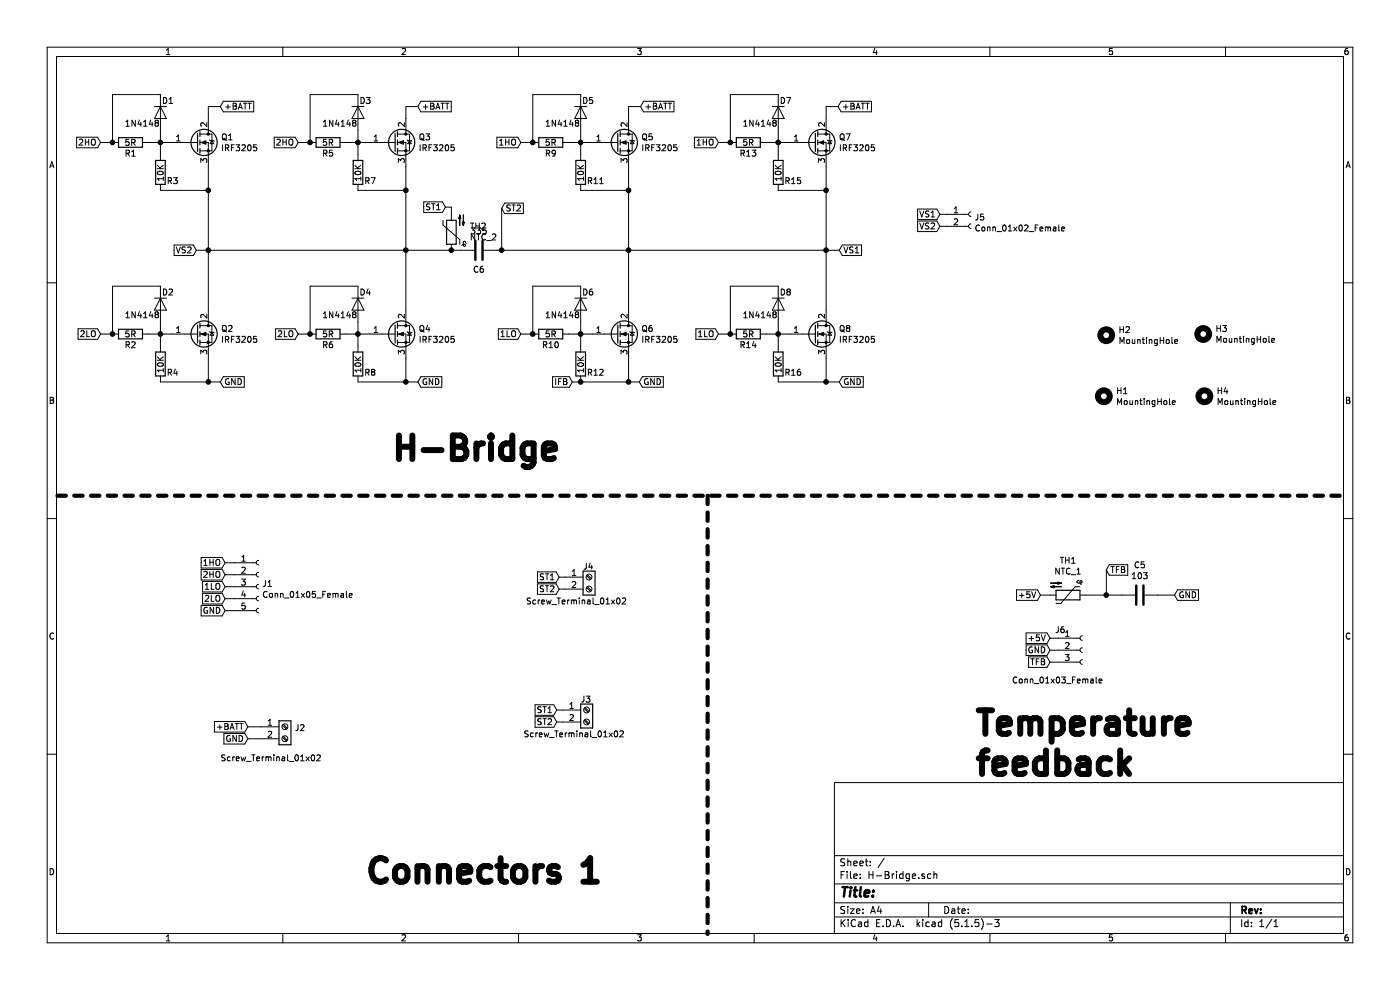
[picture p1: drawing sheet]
EESchema Schematic File Version 4
EELAYER 30 0
EELAYER END
$Descr A4 11693 8268
encoding utf-8
Sheet 1 1
Title ""
Date ""
Rev ""
Comp ""
Comment1 ""
Comment2 ""
Comment3 ""
Comment4 ""
$EndDescr
Connection ~ 940  1190
Wire Wire Line
	840  1190 940  1190
Text GLabel 840  1190 0    50   Input ~ 0
2HO
Wire Wire Line
	1740 890  1740 990 
Wire Wire Line
	1840 890  1740 890 
Text GLabel 1840 890  2    50   Input ~ 0
+BATT
Wire Wire Line
	940  790  1340 790 
Wire Wire Line
	940  1190 940  790 
Wire Wire Line
	1340 1190 1240 1190
$Comp
L Device:R R1
U 1 1
P 1090 1190
F 0 "R1" V 1180 1190 50  0000 C CNN
F 1 "5R" V 1090 1190 50  0000 C CNN
F 2 "Resistor_THT:R_Axial_DIN0207_L6.3mm_D2.5mm_P10.16mm_Horizontal" V 1020 1190 50  0001 C CNN
F 3 "~" H 1090 1190 50  0001 C CNN
	1    1090 1190
	0    1    1    0   
$EndComp
$Comp
L Transistor_FET:IRF3205 Q1
U 1 1
P 1640 1190
F 0 "Q1" H 1845 1236 50  0000 L CNN
F 1 "IRF3205" H 1845 1145 50  0000 L CNN
F 2 "Package_TO_SOT_THT:TO-220-3_Vertical" H 1890 1115 50  0001 L CIN
F 3 "http://www.irf.com/product-info/datasheets/data/irf3205.pdf" H 1640 1190 50  0001 L CNN
	1    1640 1190
	1    0    0    -1  
$EndComp
Wire Wire Line
	1340 1190 1440 1190
Wire Wire Line
	1740 1590 1740 1390
$Comp
L Diode:1N4148 D1
U 1 1
P 1340 940
F 0 "D1" V 1240 950 50  0000 L CNN
F 1 "1N4148" V 1430 640 50  0000 L CNN
F 2 "Diode_THT:D_DO-35_SOD27_P2.54mm_Vertical_KathodeUp" H 1340 765 50  0001 C CNN
F 3 "https://assets.nexperia.com/documents/data-sheet/1N4148_1N4448.pdf" H 1340 940 50  0001 C CNN
	1    1340 940 
	0    1    1    0   
$EndComp
$Comp
L Device:R R3
U 1 1
P 1340 1440
F 0 "R3" H 1390 1370 50  0000 L CNN
F 1 "10K" V 1340 1360 50  0000 L CNN
F 2 "Resistor_THT:R_Axial_DIN0207_L6.3mm_D2.5mm_P10.16mm_Horizontal" V 1270 1440 50  0001 C CNN
F 3 "~" H 1340 1440 50  0001 C CNN
	1    1340 1440
	1    0    0    -1  
$EndComp
Wire Wire Line
	1340 1290 1340 1190
Wire Wire Line
	1340 1590 1740 1590
Wire Wire Line
	1340 1090 1340 1190
Connection ~ 1340 1190
Connection ~ 2590 1190
Wire Wire Line
	2490 1190 2590 1190
Text GLabel 2490 1190 0    50   Input ~ 0
2HO
Wire Wire Line
	3390 890  3390 990 
Wire Wire Line
	3490 890  3390 890 
Text GLabel 3490 890  2    50   Input ~ 0
+BATT
Wire Wire Line
	2590 790  2990 790 
Wire Wire Line
	2590 1190 2590 790 
Wire Wire Line
	2990 1190 2890 1190
$Comp
L Device:R R5
U 1 1
P 2740 1190
F 0 "R5" V 2830 1190 50  0000 C CNN
F 1 "5R" V 2740 1190 50  0000 C CNN
F 2 "Resistor_THT:R_Axial_DIN0207_L6.3mm_D2.5mm_P10.16mm_Horizontal" V 2670 1190 50  0001 C CNN
F 3 "~" H 2740 1190 50  0001 C CNN
	1    2740 1190
	0    1    1    0   
$EndComp
$Comp
L Transistor_FET:IRF3205 Q3
U 1 1
P 3290 1190
F 0 "Q3" H 3495 1236 50  0000 L CNN
F 1 "IRF3205" H 3495 1145 50  0000 L CNN
F 2 "Package_TO_SOT_THT:TO-220-3_Vertical" H 3540 1115 50  0001 L CIN
F 3 "http://www.irf.com/product-info/datasheets/data/irf3205.pdf" H 3290 1190 50  0001 L CNN
	1    3290 1190
	1    0    0    -1  
$EndComp
Wire Wire Line
	2990 1190 3090 1190
Wire Wire Line
	3390 1590 3390 1390
$Comp
L Diode:1N4148 D3
U 1 1
P 2990 940
F 0 "D3" V 2890 950 50  0000 L CNN
F 1 "1N4148" V 3080 640 50  0000 L CNN
F 2 "Diode_THT:D_DO-35_SOD27_P2.54mm_Vertical_KathodeUp" H 2990 765 50  0001 C CNN
F 3 "https://assets.nexperia.com/documents/data-sheet/1N4148_1N4448.pdf" H 2990 940 50  0001 C CNN
	1    2990 940 
	0    1    1    0   
$EndComp
$Comp
L Device:R R7
U 1 1
P 2990 1440
F 0 "R7" H 3040 1370 50  0000 L CNN
F 1 "10K" V 2990 1360 50  0000 L CNN
F 2 "Resistor_THT:R_Axial_DIN0207_L6.3mm_D2.5mm_P10.16mm_Horizontal" V 2920 1440 50  0001 C CNN
F 3 "~" H 2990 1440 50  0001 C CNN
	1    2990 1440
	1    0    0    -1  
$EndComp
Wire Wire Line
	2990 1290 2990 1190
Wire Wire Line
	2990 1590 3390 1590
Wire Wire Line
	2990 1090 2990 1190
Connection ~ 2990 1190
Connection ~ 4450 1190
Wire Wire Line
	4350 1190 4450 1190
Text GLabel 4350 1190 0    50   Input ~ 0
1HO
Wire Wire Line
	5250 890  5250 990 
Wire Wire Line
	5350 890  5250 890 
Text GLabel 5350 890  2    50   Input ~ 0
+BATT
Wire Wire Line
	4450 790  4850 790 
Wire Wire Line
	4450 1190 4450 790 
Wire Wire Line
	4850 1190 4750 1190
$Comp
L Device:R R9
U 1 1
P 4600 1190
F 0 "R9" V 4690 1190 50  0000 C CNN
F 1 "5R" V 4600 1190 50  0000 C CNN
F 2 "Resistor_THT:R_Axial_DIN0207_L6.3mm_D2.5mm_P10.16mm_Horizontal" V 4530 1190 50  0001 C CNN
F 3 "~" H 4600 1190 50  0001 C CNN
	1    4600 1190
	0    1    1    0   
$EndComp
$Comp
L Transistor_FET:IRF3205 Q5
U 1 1
P 5150 1190
F 0 "Q5" H 5355 1236 50  0000 L CNN
F 1 "IRF3205" H 5355 1145 50  0000 L CNN
F 2 "Package_TO_SOT_THT:TO-220-3_Vertical" H 5400 1115 50  0001 L CIN
F 3 "http://www.irf.com/product-info/datasheets/data/irf3205.pdf" H 5150 1190 50  0001 L CNN
	1    5150 1190
	1    0    0    -1  
$EndComp
Wire Wire Line
	4850 1190 4950 1190
Wire Wire Line
	5250 1590 5250 1390
$Comp
L Diode:1N4148 D5
U 1 1
P 4850 940
F 0 "D5" V 4750 950 50  0000 L CNN
F 1 "1N4148" V 4940 640 50  0000 L CNN
F 2 "Diode_THT:D_DO-35_SOD27_P2.54mm_Vertical_KathodeUp" H 4850 765 50  0001 C CNN
F 3 "https://assets.nexperia.com/documents/data-sheet/1N4148_1N4448.pdf" H 4850 940 50  0001 C CNN
	1    4850 940 
	0    1    1    0   
$EndComp
$Comp
L Device:R R11
U 1 1
P 4850 1440
F 0 "R11" H 4900 1370 50  0000 L CNN
F 1 "10K" V 4850 1360 50  0000 L CNN
F 2 "Resistor_THT:R_Axial_DIN0207_L6.3mm_D2.5mm_P10.16mm_Horizontal" V 4780 1440 50  0001 C CNN
F 3 "~" H 4850 1440 50  0001 C CNN
	1    4850 1440
	1    0    0    -1  
$EndComp
Wire Wire Line
	4850 1290 4850 1190
Wire Wire Line
	4850 1590 5250 1590
Wire Wire Line
	4850 1090 4850 1190
Connection ~ 4850 1190
Connection ~ 6100 1190
Wire Wire Line
	6000 1190 6100 1190
Text GLabel 6000 1190 0    50   Input ~ 0
1HO
Wire Wire Line
	6900 890  6900 990 
Wire Wire Line
	7000 890  6900 890 
Text GLabel 7000 890  2    50   Input ~ 0
+BATT
Wire Wire Line
	6100 790  6500 790 
Wire Wire Line
	6100 1190 6100 790 
Wire Wire Line
	6500 1190 6400 1190
$Comp
L Device:R R13
U 1 1
P 6250 1190
F 0 "R13" V 6340 1190 50  0000 C CNN
F 1 "5R" V 6250 1190 50  0000 C CNN
F 2 "Resistor_THT:R_Axial_DIN0207_L6.3mm_D2.5mm_P10.16mm_Horizontal" V 6180 1190 50  0001 C CNN
F 3 "~" H 6250 1190 50  0001 C CNN
	1    6250 1190
	0    1    1    0   
$EndComp
$Comp
L Transistor_FET:IRF3205 Q7
U 1 1
P 6800 1190
F 0 "Q7" H 7005 1236 50  0000 L CNN
F 1 "IRF3205" H 7005 1145 50  0000 L CNN
F 2 "Package_TO_SOT_THT:TO-220-3_Vertical" H 7050 1115 50  0001 L CIN
F 3 "http://www.irf.com/product-info/datasheets/data/irf3205.pdf" H 6800 1190 50  0001 L CNN
	1    6800 1190
	1    0    0    -1  
$EndComp
Wire Wire Line
	6500 1190 6600 1190
Wire Wire Line
	6900 1590 6900 1390
$Comp
L Diode:1N4148 D7
U 1 1
P 6500 940
F 0 "D7" V 6400 950 50  0000 L CNN
F 1 "1N4148" V 6590 640 50  0000 L CNN
F 2 "Diode_THT:D_DO-35_SOD27_P2.54mm_Vertical_KathodeUp" H 6500 765 50  0001 C CNN
F 3 "https://assets.nexperia.com/documents/data-sheet/1N4148_1N4448.pdf" H 6500 940 50  0001 C CNN
	1    6500 940 
	0    1    1    0   
$EndComp
$Comp
L Device:R R15
U 1 1
P 6500 1440
F 0 "R15" H 6550 1370 50  0000 L CNN
F 1 "10K" V 6500 1360 50  0000 L CNN
F 2 "Resistor_THT:R_Axial_DIN0207_L6.3mm_D2.5mm_P10.16mm_Horizontal" V 6430 1440 50  0001 C CNN
F 3 "~" H 6500 1440 50  0001 C CNN
	1    6500 1440
	1    0    0    -1  
$EndComp
Wire Wire Line
	6500 1290 6500 1190
Wire Wire Line
	6500 1590 6900 1590
Wire Wire Line
	6500 1090 6500 1190
Connection ~ 6500 1190
Connection ~ 940  2790
Wire Wire Line
	840  2790 940  2790
Text GLabel 840  2790 0    50   Input ~ 0
2LO
Wire Wire Line
	940  2390 1340 2390
Wire Wire Line
	940  2790 940  2390
Wire Wire Line
	1340 2790 1240 2790
$Comp
L Device:R R2
U 1 1
P 1090 2790
F 0 "R2" V 1180 2790 50  0000 C CNN
F 1 "5R" V 1090 2790 50  0000 C CNN
F 2 "Resistor_THT:R_Axial_DIN0207_L6.3mm_D2.5mm_P10.16mm_Horizontal" V 1020 2790 50  0001 C CNN
F 3 "~" H 1090 2790 50  0001 C CNN
	1    1090 2790
	0    1    1    0   
$EndComp
$Comp
L Transistor_FET:IRF3205 Q2
U 1 1
P 1640 2790
F 0 "Q2" H 1845 2836 50  0000 L CNN
F 1 "IRF3205" H 1845 2745 50  0000 L CNN
F 2 "Package_TO_SOT_THT:TO-220-3_Vertical" H 1890 2715 50  0001 L CIN
F 3 "http://www.irf.com/product-info/datasheets/data/irf3205.pdf" H 1640 2790 50  0001 L CNN
	1    1640 2790
	1    0    0    -1  
$EndComp
Wire Wire Line
	1340 2790 1440 2790
Wire Wire Line
	1740 3190 1740 2990
$Comp
L Diode:1N4148 D2
U 1 1
P 1340 2540
F 0 "D2" V 1240 2550 50  0000 L CNN
F 1 "1N4148" V 1430 2240 50  0000 L CNN
F 2 "Diode_THT:D_DO-35_SOD27_P2.54mm_Vertical_KathodeUp" H 1340 2365 50  0001 C CNN
F 3 "https://assets.nexperia.com/documents/data-sheet/1N4148_1N4448.pdf" H 1340 2540 50  0001 C CNN
	1    1340 2540
	0    1    1    0   
$EndComp
$Comp
L Device:R R4
U 1 1
P 1340 3040
F 0 "R4" H 1390 2970 50  0000 L CNN
F 1 "10K" V 1340 2960 50  0000 L CNN
F 2 "Resistor_THT:R_Axial_DIN0207_L6.3mm_D2.5mm_P10.16mm_Horizontal" V 1270 3040 50  0001 C CNN
F 3 "~" H 1340 3040 50  0001 C CNN
	1    1340 3040
	1    0    0    -1  
$EndComp
Wire Wire Line
	1340 2890 1340 2790
Wire Wire Line
	1340 3190 1740 3190
Wire Wire Line
	1340 2690 1340 2790
Connection ~ 1340 2790
Connection ~ 2590 2790
Wire Wire Line
	2490 2790 2590 2790
Text GLabel 2490 2790 0    50   Input ~ 0
2LO
Wire Wire Line
	2590 2390 2990 2390
Wire Wire Line
	2590 2790 2590 2390
Wire Wire Line
	2990 2790 2890 2790
$Comp
L Device:R R6
U 1 1
P 2740 2790
F 0 "R6" V 2830 2790 50  0000 C CNN
F 1 "5R" V 2740 2790 50  0000 C CNN
F 2 "Resistor_THT:R_Axial_DIN0207_L6.3mm_D2.5mm_P10.16mm_Horizontal" V 2670 2790 50  0001 C CNN
F 3 "~" H 2740 2790 50  0001 C CNN
	1    2740 2790
	0    1    1    0   
$EndComp
$Comp
L Transistor_FET:IRF3205 Q4
U 1 1
P 3290 2790
F 0 "Q4" H 3495 2836 50  0000 L CNN
F 1 "IRF3205" H 3495 2745 50  0000 L CNN
F 2 "Package_TO_SOT_THT:TO-220-3_Vertical" H 3540 2715 50  0001 L CIN
F 3 "http://www.irf.com/product-info/datasheets/data/irf3205.pdf" H 3290 2790 50  0001 L CNN
	1    3290 2790
	1    0    0    -1  
$EndComp
Wire Wire Line
	2990 2790 3090 2790
Wire Wire Line
	3390 3190 3390 2990
$Comp
L Diode:1N4148 D4
U 1 1
P 2990 2540
F 0 "D4" V 2890 2550 50  0000 L CNN
F 1 "1N4148" V 3080 2240 50  0000 L CNN
F 2 "Diode_THT:D_DO-35_SOD27_P2.54mm_Vertical_KathodeUp" H 2990 2365 50  0001 C CNN
F 3 "https://assets.nexperia.com/documents/data-sheet/1N4148_1N4448.pdf" H 2990 2540 50  0001 C CNN
	1    2990 2540
	0    1    1    0   
$EndComp
$Comp
L Device:R R8
U 1 1
P 2990 3040
F 0 "R8" H 3040 2970 50  0000 L CNN
F 1 "10K" V 2990 2960 50  0000 L CNN
F 2 "Resistor_THT:R_Axial_DIN0207_L6.3mm_D2.5mm_P10.16mm_Horizontal" V 2920 3040 50  0001 C CNN
F 3 "~" H 2990 3040 50  0001 C CNN
	1    2990 3040
	1    0    0    -1  
$EndComp
Wire Wire Line
	2990 2890 2990 2790
Wire Wire Line
	2990 3190 3390 3190
Wire Wire Line
	2990 2690 2990 2790
Connection ~ 2990 2790
Connection ~ 4450 2790
Wire Wire Line
	4350 2790 4450 2790
Text GLabel 4350 2790 0    50   Input ~ 0
1LO
Wire Wire Line
	4450 2390 4850 2390
Wire Wire Line
	4450 2790 4450 2390
Wire Wire Line
	4850 2790 4750 2790
$Comp
L Device:R R10
U 1 1
P 4600 2790
F 0 "R10" V 4690 2790 50  0000 C CNN
F 1 "5R" V 4600 2790 50  0000 C CNN
F 2 "Resistor_THT:R_Axial_DIN0207_L6.3mm_D2.5mm_P10.16mm_Horizontal" V 4530 2790 50  0001 C CNN
F 3 "~" H 4600 2790 50  0001 C CNN
	1    4600 2790
	0    1    1    0   
$EndComp
$Comp
L Transistor_FET:IRF3205 Q6
U 1 1
P 5150 2790
F 0 "Q6" H 5355 2836 50  0000 L CNN
F 1 "IRF3205" H 5355 2745 50  0000 L CNN
F 2 "Package_TO_SOT_THT:TO-220-3_Vertical" H 5400 2715 50  0001 L CIN
F 3 "http://www.irf.com/product-info/datasheets/data/irf3205.pdf" H 5150 2790 50  0001 L CNN
	1    5150 2790
	1    0    0    -1  
$EndComp
Wire Wire Line
	4850 2790 4950 2790
Wire Wire Line
	5250 3190 5250 2990
$Comp
L Diode:1N4148 D6
U 1 1
P 4850 2540
F 0 "D6" V 4750 2550 50  0000 L CNN
F 1 "1N4148" V 4940 2240 50  0000 L CNN
F 2 "Diode_THT:D_DO-35_SOD27_P2.54mm_Vertical_KathodeUp" H 4850 2365 50  0001 C CNN
F 3 "https://assets.nexperia.com/documents/data-sheet/1N4148_1N4448.pdf" H 4850 2540 50  0001 C CNN
	1    4850 2540
	0    1    1    0   
$EndComp
$Comp
L Device:R R12
U 1 1
P 4850 3040
F 0 "R12" H 4900 2970 50  0000 L CNN
F 1 "10K" V 4850 2960 50  0000 L CNN
F 2 "Resistor_THT:R_Axial_DIN0207_L6.3mm_D2.5mm_P10.16mm_Horizontal" V 4780 3040 50  0001 C CNN
F 3 "~" H 4850 3040 50  0001 C CNN
	1    4850 3040
	1    0    0    -1  
$EndComp
Wire Wire Line
	4850 2890 4850 2790
Wire Wire Line
	4850 3190 5250 3190
Wire Wire Line
	4850 2690 4850 2790
Connection ~ 4850 2790
Connection ~ 6100 2790
Wire Wire Line
	6000 2790 6100 2790
Text GLabel 6000 2790 0    50   Input ~ 0
1LO
Wire Wire Line
	6100 2390 6500 2390
Wire Wire Line
	6100 2790 6100 2390
Wire Wire Line
	6500 2790 6400 2790
$Comp
L Device:R R14
U 1 1
P 6250 2790
F 0 "R14" V 6340 2790 50  0000 C CNN
F 1 "5R" V 6250 2790 50  0000 C CNN
F 2 "Resistor_THT:R_Axial_DIN0207_L6.3mm_D2.5mm_P10.16mm_Horizontal" V 6180 2790 50  0001 C CNN
F 3 "~" H 6250 2790 50  0001 C CNN
	1    6250 2790
	0    1    1    0   
$EndComp
$Comp
L Transistor_FET:IRF3205 Q8
U 1 1
P 6800 2790
F 0 "Q8" H 7005 2836 50  0000 L CNN
F 1 "IRF3205" H 7005 2745 50  0000 L CNN
F 2 "Package_TO_SOT_THT:TO-220-3_Vertical" H 7050 2715 50  0001 L CIN
F 3 "http://www.irf.com/product-info/datasheets/data/irf3205.pdf" H 6800 2790 50  0001 L CNN
	1    6800 2790
	1    0    0    -1  
$EndComp
Wire Wire Line
	6500 2790 6600 2790
Wire Wire Line
	6900 3190 6900 2990
$Comp
L Diode:1N4148 D8
U 1 1
P 6500 2540
F 0 "D8" V 6400 2550 50  0000 L CNN
F 1 "1N4148" V 6590 2240 50  0000 L CNN
F 2 "Diode_THT:D_DO-35_SOD27_P2.54mm_Vertical_KathodeUp" H 6500 2365 50  0001 C CNN
F 3 "https://assets.nexperia.com/documents/data-sheet/1N4148_1N4448.pdf" H 6500 2540 50  0001 C CNN
	1    6500 2540
	0    1    1    0   
$EndComp
$Comp
L Device:R R16
U 1 1
P 6500 3040
F 0 "R16" H 6550 2970 50  0000 L CNN
F 1 "10K" V 6500 2960 50  0000 L CNN
F 2 "Resistor_THT:R_Axial_DIN0207_L6.3mm_D2.5mm_P10.16mm_Horizontal" V 6430 3040 50  0001 C CNN
F 3 "~" H 6500 3040 50  0001 C CNN
	1    6500 3040
	1    0    0    -1  
$EndComp
Wire Wire Line
	6500 2890 6500 2790
Wire Wire Line
	6500 3190 6900 3190
Wire Wire Line
	6500 2690 6500 2790
Connection ~ 6500 2790
Connection ~ 1740 1590
Connection ~ 3390 1590
Wire Wire Line
	5250 1590 5250 2090
Connection ~ 5250 1590
Wire Wire Line
	6900 1590 6900 2090
Connection ~ 6900 1590
Text GLabel 1840 3190 2    50   Input ~ 0
GND
Wire Wire Line
	1840 3190 1740 3190
Connection ~ 1740 3190
Text GLabel 3490 3190 2    50   Input ~ 0
GND
Wire Wire Line
	3490 3190 3390 3190
Wire Wire Line
	3390 3190 3390 3180
Connection ~ 3390 3190
Text GLabel 5340 3190 2    50   Input ~ 0
GND
Wire Wire Line
	5340 3190 5250 3190
Connection ~ 5250 3190
Text GLabel 7010 3190 2    50   Input ~ 0
GND
Wire Wire Line
	6900 3190 7010 3190
Connection ~ 6900 3190
Connection ~ 5250 2090
Wire Wire Line
	5250 2090 5250 2590
Wire Wire Line
	5250 2090 6900 2090
Connection ~ 6900 2090
Wire Wire Line
	6900 2090 6900 2590
Wire Wire Line
	1740 1590 1740 2090
Wire Wire Line
	3390 1590 3390 2090
Connection ~ 3390 2090
Wire Wire Line
	3390 2090 3390 2590
Wire Wire Line
	3390 2090 1740 2090
Connection ~ 1740 2090
Wire Wire Line
	1740 2090 1740 2590
Text GLabel 1640 2090 0    50   Input ~ 0
VS2
Wire Wire Line
	1640 2090 1740 2090
Text GLabel 7010 2090 2    50   Input ~ 0
VS1
Wire Wire Line
	7010 2090 6900 2090
Text GLabel 4780 3190 0    50   Input ~ 0
IFB
Wire Wire Line
	4780 3190 4850 3190
Connection ~ 4850 3190
$Comp
L Device:Thermistor_NTC TH2
U 1 1
P 3770 1940
F 0 "TH2" H 3618 1894 50  0000 R CNN
F 1 "NTC_2" H 3618 1985 50  0000 R CNN
F 2 "Capacitor_THT:C_Disc_D7.5mm_W5.0mm_P5.00mm" H 3770 1990 50  0001 C CNN
F 3 "~" H 3770 1990 50  0001 C CNN
	1    3770 1940
	-1   0    0    1   
$EndComp
$Comp
L Device:C C6
U 1 1
P 4000 2090
F 0 "C6" V 4160 2090 50  0000 C CNN
F 1 "335" V 3839 2090 50  0000 C CNN
F 2 "Capacitor_THT:C_Rect_L13.0mm_W3.0mm_P10.00mm_FKS3_FKP3_MKS4" H 4038 1940 50  0001 C CNN
F 3 "~" H 4000 2090 50  0001 C CNN
	1    4000 2090
	0    1    1    0   
$EndComp
$Comp
L Connector:Screw_Terminal_01x02 J4
U 1 1
P 4920 4820
F 0 "J4" H 4960 4910 50  0000 R CNN
F 1 "Screw_Terminal_01x02" H 5240 4620 50  0000 R CNN
F 2 "TerminalBlock:TerminalBlock_Altech_AK300-2_P5.00mm" H 4920 4820 50  0001 C CNN
F 3 "~" H 4920 4820 50  0001 C CNN
	1    4920 4820
	1    0    0    -1  
$EndComp
Text Notes 3260 3870 0    197  ~ 39
H-Bridge\n
Text GLabel 4670 4820 0    50   Input ~ 0
ST1
Wire Wire Line
	4670 4820 4720 4820
Text GLabel 4670 4920 0    50   Input ~ 0
ST2
Wire Wire Line
	4670 4920 4720 4920
Text GLabel 3720 1730 0    50   Input ~ 0
ST1
Text GLabel 4190 1740 2    50   Input ~ 0
ST2
Text Notes 3040 7400 0    197  ~ 39
Connectors\n
Wire Wire Line
	3850 2090 3770 2090
Connection ~ 3770 2090
Wire Wire Line
	3770 2090 3390 2090
Wire Wire Line
	3720 1730 3770 1730
Wire Wire Line
	3770 1730 3770 1790
Wire Wire Line
	4150 2090 4190 2090
Wire Wire Line
	4190 1740 4190 2090
Connection ~ 4190 2090
Wire Wire Line
	4190 2090 5250 2090
Text GLabel 1880 4800 0    50   Input ~ 0
2HO
Text GLabel 1880 4900 0    50   Input ~ 0
1LO
Text GLabel 1880 5000 0    50   Input ~ 0
2LO
Wire Wire Line
	1880 4700 1960 4700
Wire Wire Line
	1880 4800 1960 4800
Wire Wire Line
	1880 4900 1960 4900
Wire Wire Line
	1880 5000 1960 5000
Text Notes 4810 7400 0    197  ~ 39
1
Text GLabel 2070 6070 0    50   Input ~ 0
+BATT
Wire Wire Line
	2180 6070 2070 6070
$Comp
L Connector:Screw_Terminal_01x02 J3
U 1 1
P 4900 5930
F 0 "J3" H 4940 6020 50  0000 R CNN
F 1 "Screw_Terminal_01x02" H 5220 5730 50  0000 R CNN
F 2 "TerminalBlock:TerminalBlock_Altech_AK300-2_P5.00mm" H 4900 5930 50  0001 C CNN
F 3 "~" H 4900 5930 50  0001 C CNN
	1    4900 5930
	1    0    0    -1  
$EndComp
Text GLabel 4650 5930 0    50   Input ~ 0
ST1
Wire Wire Line
	4650 5930 4700 5930
Text GLabel 4650 6030 0    50   Input ~ 0
ST2
Wire Wire Line
	4650 6030 4700 6030
Wire Notes Line width 35
	480  4140 11230 4140
Wire Wire Line
	2070 6170 2180 6170
Text GLabel 2070 6170 0    50   Input ~ 0
GND
$Comp
L Connector:Screw_Terminal_01x02 J2
U 1 1
P 2380 6070
F 0 "J2" H 2460 6062 50  0000 L CNN
F 1 "Screw_Terminal_01x02" H 1840 5810 50  0000 L CNN
F 2 "TerminalBlock:TerminalBlock_Altech_AK300-2_P5.00mm" H 2380 6070 50  0001 C CNN
F 3 "~" H 2380 6070 50  0001 C CNN
	1    2380 6070
	1    0    0    -1  
$EndComp
Text GLabel 1880 5100 0    50   Input ~ 0
GND
$Comp
L Connector:Conn_01x05_Female J1
U 1 1
P 2160 4900
F 0 "J1" H 2188 4926 50  0000 L CNN
F 1 "Conn_01x05_Female" H 2188 4835 50  0000 L CNN
F 2 "Connector_PinSocket_2.54mm:PinSocket_1x05_P2.54mm_Vertical" H 2160 4900 50  0001 C CNN
F 3 "~" H 2160 4900 50  0001 C CNN
	1    2160 4900
	1    0    0    -1  
$EndComp
Wire Wire Line
	1880 5100 1960 5100
Text GLabel 9810 4970 2    50   Input ~ 0
GND
Wire Wire Line
	9810 4970 9670 4970
Text Notes 8130 6500 0    197  ~ 39
Temperature \nfeedback
Text GLabel 8770 5530 0    50   Input ~ 0
TFB
Text GLabel 8770 5430 0    50   Input ~ 0
GND
Text GLabel 8770 5330 0    50   Input ~ 0
+5V
Wire Wire Line
	8770 5330 8840 5330
Wire Wire Line
	8840 5430 8770 5430
Wire Wire Line
	8770 5530 8840 5530
$Comp
L Connector:Conn_01x03_Female J6
U 1 1
P 9040 5430
F 0 "J6" H 8810 5600 50  0000 L CNN
F 1 "Conn_01x03_Female" H 8450 5180 50  0000 L CNN
F 2 "Connector_PinSocket_2.54mm:PinSocket_1x03_P2.54mm_Vertical" H 9040 5430 50  0001 C CNN
F 3 "~" H 9040 5430 50  0001 C CNN
	1    9040 5430
	1    0    0    -1  
$EndComp
Wire Wire Line
	9240 4970 9070 4970
Connection ~ 9240 4970
Wire Wire Line
	9240 4760 9240 4970
Text GLabel 9240 4760 2    50   Input ~ 0
TFB
Wire Wire Line
	8690 4970 8770 4970
Text GLabel 8690 4970 0    50   Input ~ 0
+5V
$Comp
L Device:C C5
U 1 1
P 9520 4970
F 0 "C5" V 9268 4970 50  0000 C CNN
F 1 "103" V 9359 4970 50  0000 C CNN
F 2 "Capacitor_THT:C_Disc_D7.5mm_W5.0mm_P5.00mm" H 9558 4820 50  0001 C CNN
F 3 "~" H 9520 4970 50  0001 C CNN
	1    9520 4970
	0    1    1    0   
$EndComp
Wire Wire Line
	9370 4970 9240 4970
$Comp
L Device:Thermistor_NTC TH1
U 1 1
P 8920 4970
F 0 "TH1" V 8630 4970 50  0000 C CNN
F 1 "NTC_1" V 8721 4970 50  0000 C CNN
F 2 "Capacitor_THT:C_Disc_D7.5mm_W5.0mm_P5.00mm" H 8920 5020 50  0001 C CNN
F 3 "~" H 8920 5020 50  0001 C CNN
	1    8920 4970
	0    1    1    0   
$EndComp
Wire Notes Line width 35
	5910 4140 5910 7800
$Comp
L Connector:Conn_01x02_Female J5
U 1 1
P 8110 1790
F 0 "J5" H 8138 1766 50  0000 L CNN
F 1 "Conn_01x02_Female" H 8138 1675 50  0000 L CNN
F 2 "Connector_PinSocket_2.54mm:PinSocket_1x02_P2.54mm_Vertical" H 8110 1790 50  0001 C CNN
F 3 "~" H 8110 1790 50  0001 C CNN
	1    8110 1790
	1    0    0    -1  
$EndComp
Text GLabel 7850 1790 0    50   Input ~ 0
VS1
Text GLabel 7850 1890 0    50   Input ~ 0
VS2
Wire Wire Line
	7850 1890 7910 1890
Wire Wire Line
	7910 1790 7850 1790
Text GLabel 1880 4700 0    50   Input ~ 0
1HO
$EndSCHEMATC
